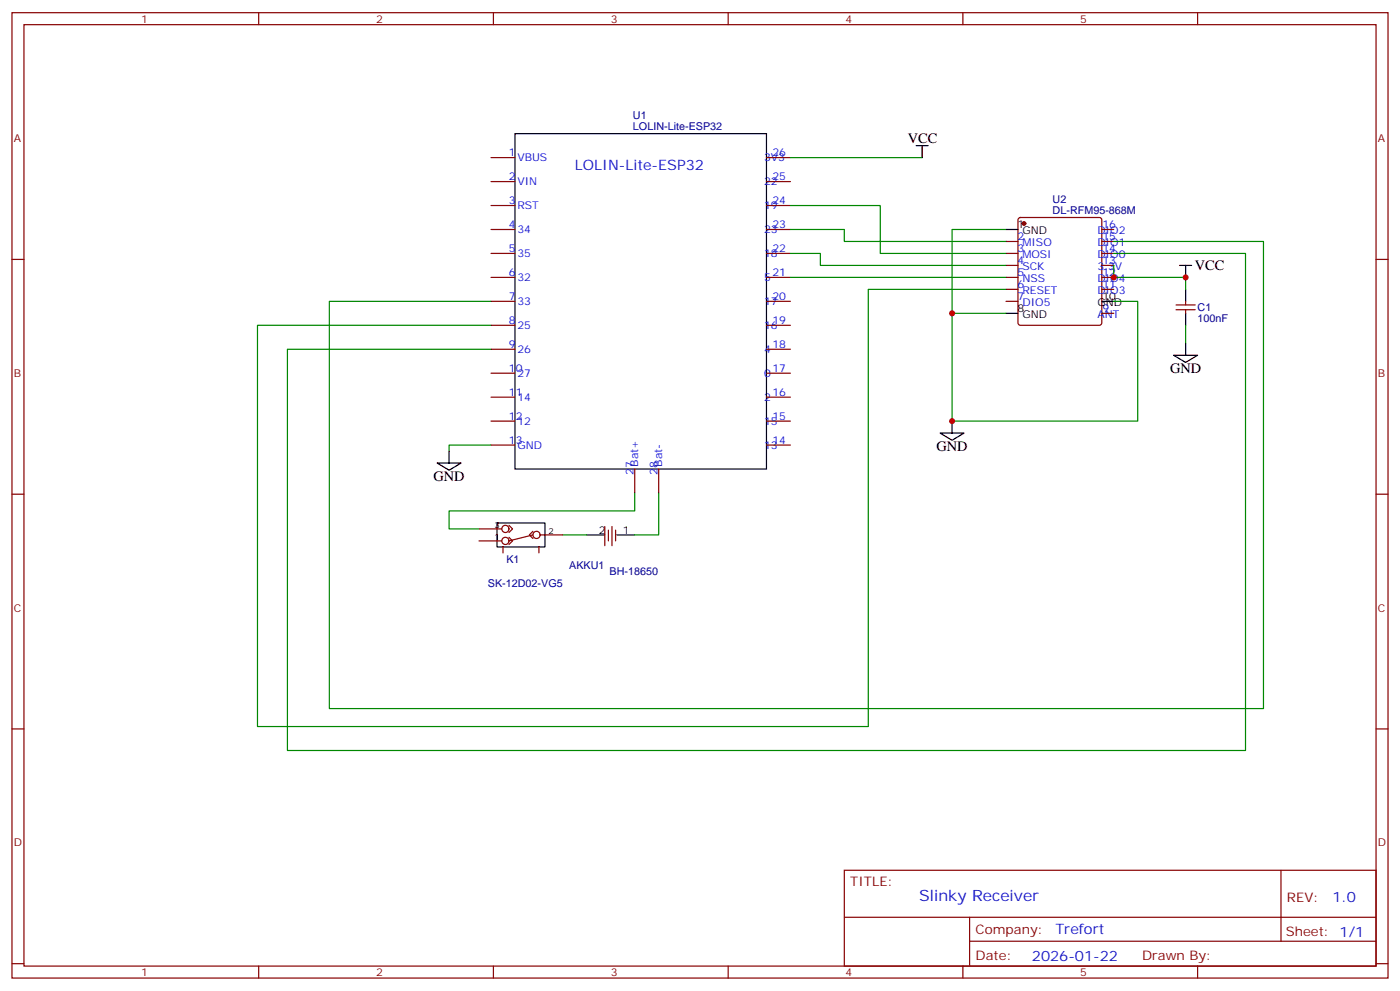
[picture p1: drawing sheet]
<svg xmlns="http://www.w3.org/2000/svg" width="412mm" height="292mm" viewBox="0 0 412 292" stroke-linecap="round" stroke-linejoin="round" font-family="sans-serif">
<g fill="none" stroke="#870000" stroke-width=".35">
<path d="M3.5 3.7h405.4v284.4h-405.4zM7.1 7.3h398.2v277.3h-398.2zM76.2 3.7v3.6M145.3 3.7v3.6M214.5 3.7v3.6M283.6 3.7v3.6M352.8 3.7v3.6M144.6 46.4h7.1M144.6 53.5h7.1M225.8 46.4h7M225.8 53.5h7M3.5 76.4h3.6"/>
<path d="M144.6 74.6h7.1M144.6 67.6h7.1M144.6 60.5h7.1M225.8 74.6h7M225.8 67.6h7M225.8 60.5h7M296.3 71.1h3.6M296.3 74.6h3.6M296.3 78.2h3.6M300.1 64.3l.5-.2h23.2l.5 .2 .3 .5v30.3l-.3 .5-.5 .2h-23.2l-.5-.2-.2-.5v-30.3zM324.6 71.1h3.5M324.6 74.6h3.5"/>
<path d="M324.6 78.2h3.5M324.6 67.6h3.5M405.3 76.4h3.6M144.6 81.7h7.1M144.6 88.8h7.1M144.6 95.8h7.1M225.8 81.7h7M225.8 88.8h7M225.8 95.8h7M296.3 81.7h3.6M296.3 85.2h3.6M296.3 88.8h3.6"/>
<path d="M324.6 81.7h3.5M324.6 85.2h3.5M324.6 92.3h3.5M346.4 91.2h5.7M346.4 89.8h5.7M349.2 88.8v1M349.2 91.2v1.1M144.6 102.9h7.1M144.6 109.9h7.1M144.6 117h7.1M225.8 102.9h7M225.8 109.9h7"/>
<path d="M225.8 117h7M144.6 124h7.1M144.6 131.1h7.1M187 138.1v7.1M194 138.1v7.1M225.8 124h7M225.8 131.1h7M3.5 145.6h3.6M141.1 155.8h6.7M141.1 159.3h6.7M149.9 154.7l1.1 1.1-1.1 1M149.9 158.3l1.1 1-1.1 1.1"/>
<path d="M157 156.5l-1.1 1.1 1.1 1M157 157.6l-7.1 1.7M159.1 157.6h6.7M178.2 155.1v5.6M179.2 156.1v3.2M180.3 155.1v5.6M181.3 156.1v3.2M405.3 145.6h3.6M148.2 161.1v1.7M158.7 161.1v1.7M3.5 214.7h3.6M405.3 214.7h3.6"/>
<path d="M248.7 256.3h156.6v28.3h-156.6zM377.3 256.4v20.8M248.7 270.2h156.5M285.6 277.2h119.6M285.6 270.2v14.1M3.5 283.8h3.6M76.2 284.6v3.5M145.3 284.6v3.5M214.5 284.6v3.5M283.6 284.6v3.5M352.8 284.6v3.5M405.3 283.8h3.6"/>
<circle cx="148.9" cy="159.3" r="1.06"/>
<circle cx="148.9" cy="155.8" r="1.06"/>
<circle cx="158" cy="157.6" r="1.06"/>
</g>
<g fill="none" stroke="#000" stroke-width=".35">
<path d="M151.7 39.4h74.1v98.7h-74.1zM269.9 42.9h3.5M271.6 42.9v3.5M296.3 67.6h3.6M347.5 78.2h3.5M349.2 78.2v3.5M296.3 92.3h3.6M324.6 88.8h3.5M349.2 85.2v3.6M349.2 92.3v3.5M345.7 104.6h7.1l-3.6 2.2zM349.2 101.1v3.5"/>
<path d="M128.8 136.4h7l-3.5 2.1zM132.3 132.9v3.5M276.9 127.6h7.1l-3.5 2.1zM280.5 124v3.6M146.4 154h14.1v7.1h-14.1zM172.9 157.6h5.3M181.7 157.6h5.3"/>
</g>
<circle cx="301.6" cy="65.8" r=".53" fill="#870000" stroke="#870000" stroke-width=".35"/>
<g fill="none" stroke="#008700" stroke-width=".35">
<path d="M232.8 46.4h38.8M232.8 74.6h8.9v3.6h54.6M232.8 60.5h26.5v14.1h37M232.8 67.6h15.9v3.5h47.6M296.3 67.6h-15.8v24.7M328.1 71.1h44.1v137.6h-275.2v-119.9h47.6M328.1 74.6h38.8v146.5h-282.2v-118.2h59.9M328.1 78.2v3.5h21.1v3.5M232.8 81.7h63.5M296.3 85.2h-40.5v128.8h-180v-118.2h68.8M328.1 88.8h7v35.2h-54.6v-31.7h15.8M349.2 95.8v5.3"/>
<path d="M144.6 131.1h-12.3v1.8M165.8 157.6h7.1M187 145.2v5.3h-54.7v5.3h8.8M194 145.2v12.4h-7"/>
</g>
<g fill="#c00">
<circle cx="328.1" cy="81.7" r=".88"/>
<circle cx="349.3" cy="81.7" r=".88"/>
<circle cx="280.5" cy="92.3" r=".88"/>
<circle cx="280.5" cy="124" r=".88"/>
</g>
<text font-size="4.6" fill="#00f" x="270.8" y="265.4">Slinky Receiver</text>
<g font-size="4.2">
<text x="267.4" y="42.2">VCC</text>
<text x="352" y="79.7">VCC</text>
<text x="344.7" y="109.9">GND</text>
<text x="275.9" y="132.9">GND</text>
<text x="127.7" y="141.7">GND</text>
</g>
<g font-size="4.2" fill="#00f">
<text x="169.3" y="50">LOLIN-Lite-ESP32</text>
<text x="392.5" y="265.6">1.0</text>
<text x="310.9" y="275.2">Trefort</text>
<text x="304" y="283">2026-01-22</text>
</g>
<g font-size="3.9" fill="#800">
<text x="250.5" y="260.9">TITLE:</text>
<text x="379.1" y="265.6">REV:</text>
<text x="287.4" y="275.1">Company:</text>
<text x="378.7" y="275.7">Sheet: 1/1</text>
<text x="287.4" y="282.8">Date:</text>
<text x="336.4" y="282.9">Drawn By:</text>
</g>
<g font-size="3.2" fill="#800">
<text x="41.6" y="6.7">1</text>
<text x="110.8" y="6.7">2</text>
<text x="179.9" y="6.7">3</text>
<text x="249.1" y="6.7">4</text>
<text x="318.2" y="6.7">5</text>
<text x="4.1" y="41.8">A</text>
<text x="405.9" y="41.8">A</text>
<text x="4.1" y="111">B</text>
<text x="405.9" y="111">B</text>
<text x="4.1" y="180.1">C</text>
<text x="405.9" y="180.1">C</text>
<text x="4.1" y="249.3">D</text>
<text x="405.9" y="249.3">D</text>
<text x="41.6" y="287.5">1</text>
<text x="110.8" y="287.5">2</text>
<text x="179.9" y="287.5">3</text>
<text x="249.1" y="287.5">4</text>
<text x="318.2" y="287.5">5</text>
</g>
<g font-size="3.2" fill="#000080">
<text x="186.5" y="35">U1</text>
<text x="186.5" y="38.3">LOLIN-Lite-ESP32</text>
<text x="310.1" y="59.7">U2</text>
<text x="310.1" y="63">DL-RFM95-868M</text>
<text x="352.8" y="94.9">100nF</text>
<text x="352.8" y="91.6">C1</text>
<text x="149.2" y="165.7">K1</text>
<text x="167.7" y="167.5">AKKU1</text>
<text x="143.7" y="172.8">SK-12D02-VG5</text>
<text x="179.5" y="169.3">BH-18650</text>
</g>
<g font-size="3.2" fill="#00f">
<text x="149.9" y="46.1">1</text>
<text x="152.4" y="47.5">VBUS</text>
<text x="225.1" y="47.5">3V3</text>
<text x="227.5" y="46.1">26</text>
<text x="149.9" y="53.1">2</text>
<text x="227.5" y="53.1">25</text>
<text x="152.4" y="54.5">VIN</text>
<text x="225.1" y="54.5">22</text>
<text x="149.9" y="60.2">3</text>
<text x="152.4" y="61.6">RST</text>
<text x="225.1" y="61.6">19</text>
<text x="227.5" y="60.2">24</text>
<text x="149.9" y="67.2">4</text>
<text x="152.4" y="68.7">34</text>
<text x="225.1" y="68.7">23</text>
<text x="227.5" y="67.2">23</text>
<text x="299.7" y="70.8">2</text>
<text x="323.3" y="69">DIO2</text>
<text x="324.7" y="70.8">15</text>
<text x="324.7" y="67.2">16</text>
<text x="149.9" y="74.3">5</text>
<text x="152.4" y="75.7">35</text>
<text x="225.1" y="75.7">18</text>
<text x="227.5" y="74.3">22</text>
<text x="299.7" y="74.3">3</text>
<text x="299.7" y="77.8">4</text>
<text x="301.2" y="72.5">MISO</text>
<text x="301.2" y="76.1">MOSI</text>
<text x="323.3" y="76.1">DIO0</text>
<text x="323.3" y="72.5">DIO1</text>
<text x="324.7" y="77.8">13</text>
<text x="324.7" y="74.3">14</text>
<text x="149.9" y="81.4">6</text>
<text x="152.4" y="82.8">32</text>
<text x="225.1" y="82.8">5</text>
<text x="227.5" y="81.4">21</text>
<text x="299.7" y="81.4">5</text>
<text x="301.2" y="79.6">SCK</text>
<text x="301.2" y="83.1">NSS</text>
<text x="323.3" y="83.1">DIO4</text>
<text x="323.3" y="79.6">3.3V</text>
<text x="324.7" y="81.4">12</text>
<text x="149.9" y="88.4">7</text>
<text x="152.4" y="89.8">33</text>
<text x="225.1" y="89.8">17</text>
<text x="227.5" y="88.4">20</text>
<text x="299.7" y="84.9">6</text>
<text x="299.7" y="88.4">7</text>
<text x="301.2" y="86.6">RESET</text>
<text x="323.3" y="86.6">DIO3</text>
<text x="324.7" y="84.9">11</text>
<text x="149.9" y="95.5">8</text>
<text x="227.5" y="95.5">19</text>
<text x="301.2" y="90.2">DIO5</text>
<text x="323.3" y="93.7">ANT</text>
<text x="324.7" y="91.9">9</text>
<text x="152.4" y="96.9">25</text>
<text x="225.1" y="96.9">16</text>
<text x="149.9" y="102.5">9</text>
<text x="152.4" y="103.9">26</text>
<text x="225.1" y="103.9">4</text>
<text x="227.5" y="102.5">18</text>
<text x="149.9" y="109.6">10</text>
<text x="152.4" y="111">27</text>
<text x="225.1" y="111">0</text>
<text x="227.5" y="109.6">17</text>
<text x="149.9" y="116.6">11</text>
<text x="152.4" y="118">14</text>
<text x="225.1" y="118">2</text>
<text x="227.5" y="116.6">16</text>
<text x="149.9" y="123.7">12</text>
<text x="152.4" y="125.1">12</text>
<text x="225.1" y="125.1">15</text>
<text x="227.5" y="123.7">15</text>
<text x="149.9" y="130.7">13</text>
<text x="227.5" y="130.7">14</text>
<text x="152.4" y="132.2">GND</text>
<text x="188" y="137.4" transform="rotate(-90 188 137.4)">Bat+</text>
<text x="195.1" y="137.4" transform="rotate(-90 195.1 137.4)">Bat-</text>
<text x="225.1" y="132.2">13</text>
<text x="186.6" y="139.9" transform="rotate(-90 186.6 139.9)">27</text>
<text x="193.7" y="139.9" transform="rotate(-90 193.7 139.9)">28</text>
</g>
<g font-size="3.2">
<text x="299.7" y="67.2">1</text>
<text x="301.2" y="69">GND</text>
<text x="324.7" y="88.4">10</text>
<text x="299.7" y="91.9">8</text>
<text x="301.2" y="93.7">GND</text>
<text x="323.3" y="90.2">GND</text>
<text x="176.4" y="157.2">2</text>
<text x="183.4" y="157.2">1</text>
</g>
<g font-size="2.5">
<text x="145.7" y="155.4">3</text>
<text x="145.7" y="159">1</text>
<text x="161.6" y="157.2">2</text>
</g>
</svg>
